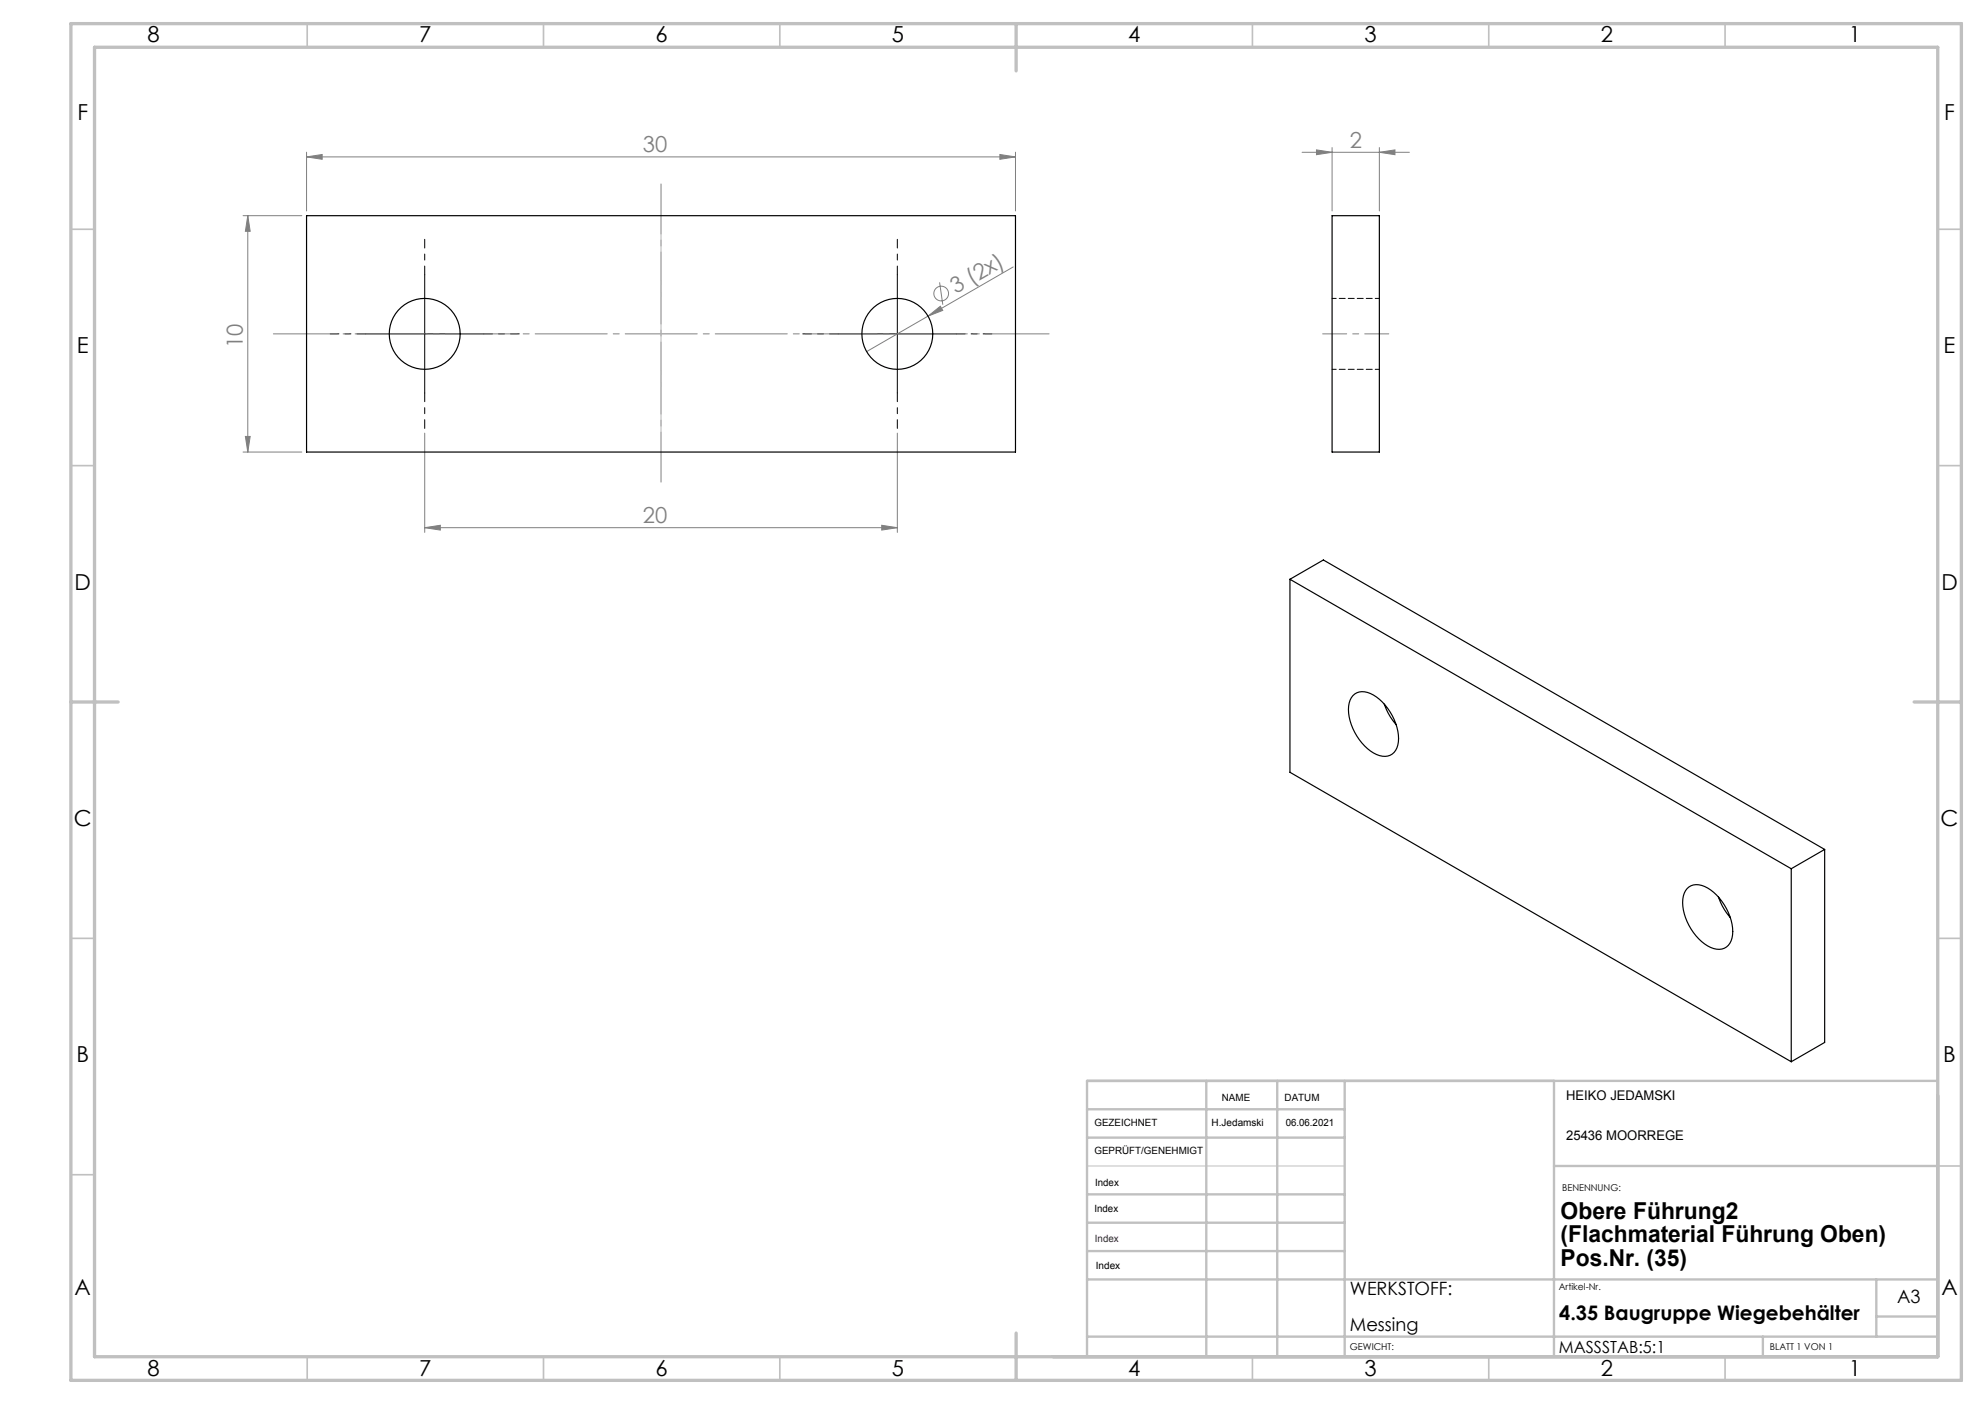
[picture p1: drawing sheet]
<svg xmlns="http://www.w3.org/2000/svg" width="420mm" height="297mm" viewBox="0 0 420 297" stroke-linecap="round" stroke-linejoin="round" font-family="sans-serif">
<g fill="none" stroke="#808080" stroke-width=".21">
<path d="M64.9 33.2l3.3-.5v1zM64.9 32.2v12.4M64.9 33.2h150M211.6 32.7l3.3 .5-3.3 .5zM214.9 32.2v12.4M275.5 32.2h22.7M278.6 31.7l3.3 .5-3.3 .5zM281.9 31.2v13.4M291.9 32.2l3.3-.5v1zM291.9 31.2v13.4M51.4 45.6h12.5M52.4 45.6v50"/>
<path d="M52.4 45.6l.5 3.3h-1zM198.8 59.7l.7 4.8M214.4 56.5l-31 17.9M196.4 66.9l2.6-2.1 .5 .9zM51.4 95.6h12.5M51.9 92.3h1l-.5 3.3zM89.9 91.6v21M189.9 91.6v21M89.9 111.6l3.3-.5v1zM89.9 111.6h100M186.6 111.1l3.3 .5-3.3 .5z"/>
<circle cx="199.1" cy="62.1" r="1.56"/>
</g>
<path d="M89.9 58.1v-7.5M189.9 58.1v-7.5M77.4 70.6h-7.5M102.4 70.6h7.5M177.4 70.6h-7.5M202.4 70.6h7.5M89.9 83.1v7.5M189.9 83.1v7.5" fill="none" stroke="#000" stroke-width=".21" stroke-dasharray="15.2 1.3 1.3 1.3" stroke-dashoffset="13.4"/>
<path d="M89.9 58.1v25M189.9 58.1v25M77.4 70.6h25M177.4 70.6h25" fill="none" stroke="#000" stroke-width=".21"/>
<path d="M293.9 70.6h-14" fill="none" stroke="#808080" stroke-width=".21" stroke-dasharray="15.2 1.3 1.3 1.3" stroke-dashoffset="10.1"/>
<path d="M139.9 102v-63.1" fill="none" stroke="#808080" stroke-width=".21" stroke-dasharray="15.2 1.3 1.3 1.3" stroke-dashoffset="4.7"/>
<path d="M222 70.6h-164.2" fill="none" stroke="#808080" stroke-width=".21" stroke-dasharray="15.2 1.3 1.3 1.3" stroke-dashoffset="1.8"/>
<path d="M230 246.7h54.5" fill="none" stroke="#c0c0c0" stroke-width=".21"/>
<path d="M139.9 45.6v50" fill="none" stroke="#c0c0c0" stroke-width=".25" stroke-dasharray="15.2 1.3 1.3 1.3" stroke-dashoffset="1.7"/>
<g fill="none" stroke="#c0c0c0" stroke-width=".35">
<path d="M65 5v5M115 5v5M165 5v5M265 5v5M315 5v5M365 5v5M15 48.5h5M410 48.5h5M15 98.5h5M410 98.5h5M15 198.5h5M410 198.5h5"/>
<path d="M15 248.5h5M410 246.7h5M65 287v5M115 287v5M165 287v5M265 287v5M315 287v5M365 287v5"/>
</g>
<g fill="none" stroke="#c0c0c0" stroke-width=".5">
<path d="M230 234.7h54.5M255.2 228.7v58.3M270.2 228.7v58.3M284.5 228.7v58.3M328.8 228.7v58.3M410 228.6l-180 .1v58.3M230 252.7h54.5M230 240.7h54.5M230 258.7h54.5M328.8 246.7h81.2M230 264.7h54.5M230 270.7h180"/>
<path d="M397 270.7v12.1M397 278.5h13M230 282.8h180M373 282.8v4.2"/>
</g>
<path d="M15 5h400v287h-400zM20 10h390v277h-390zM215 5v10M15 148.5h10M405 148.5h10M215 282v10" fill="none" stroke="#c0c0c0" stroke-width=".7"/>
<g fill="#808080">
<path d="M196.4 66.9l2.6-2.1 .5 .9z"/>
<path d="M211.6 32.7l3.3 .5-3.3 .5zM64.9 33.2l3.3-.5v1zM291.9 32.2l3.3-.5v1zM278.6 31.7l3.3 .5-3.3 .5z"/>
<path d="M89.9 111.6l3.3-.5v1zM186.6 111.1l3.3 .5-3.3 .5z"/>
<path d="M52.4 45.6l.5 3.3h-1zM51.9 92.3h1l-.5 3.3z"/>
</g>
<g fill="none" stroke="#000" stroke-width=".25">
<path d="M64.9 45.6h150v50h-150zM281.9 45.6h10v50h-10zM272.9 122.5l106.1 61.3M272.9 122.5v40.9l106.1 61.2M272.9 122.5l7.1-4 106.1 61.2M286.2 147.2a3.4 3.4 0 0 1 4.4-.2 11.5 11.5 0 0 1 5.3 9.9 3 3 0 0 1-4.6 2.7 11.1 11.1 0 0 1-5.8-10.9zM292.9 149l.8 1.8 1.7 2.5M386.1 179.7l-7.1 4.1M386.1 179.7v40.8l-7.1 4.1M357 188a3.4 3.4 0 0 1 4.3-.1 11.5 11.5 0 0 1 5.3 9.9 3 3 0 0 1-4.6 2.6 11.1 11.1 0 0 1-5.8-10.9zM363.6 189.8l1.3 2.7 1.2 1.6M379 183.8v40.8"/>
<circle cx="89.9" cy="70.6" r="7.5"/>
<circle cx="189.9" cy="70.6" r="7.5"/>
</g>
<path d="M281.9 78.1h10M291.9 63.1h-10" fill="none" stroke="#000" stroke-width=".21" stroke-dasharray="1.3 .6" stroke-dashoffset=".4"/>
<g font-size="4.9">
<text x="330.2" y="257.9">Obere Führung2</text>
<text x="330.2" y="262.8">(Flachmaterial Führung Oben)</text>
<text x="330.2" y="267.7">Pos.Nr. (35)</text>
</g>
<g font-size="4.7">
<text x="31.2" y="9">8</text>
<text x="88.7" y="9">7</text>
<text x="138.7" y="9">6</text>
<text x="188.7" y="9">5</text>
<text x="238.7" y="9">4</text>
<text x="288.7" y="9">3</text>
<text x="338.7" y="9">2</text>
<text x="391.2" y="9">1</text>
<text x="16.4" y="25.5">F</text>
<text x="411.4" y="25.5">F</text>
<text x="16.3" y="74.7">E</text>
<text x="411.3" y="74.7">E</text>
<text x="15.8" y="124.8">D</text>
<text x="410.8" y="124.8">D</text>
<text x="15.6" y="174.8">C</text>
<text x="410.6" y="174.8">C</text>
<text x="16.2" y="224.7">B</text>
<text x="411.2" y="224.7">B</text>
<text x="15.8" y="274">A</text>
<text x="410.8" y="274">A</text>
<text x="31.2" y="291">8</text>
<text x="88.7" y="291">7</text>
<text x="138.7" y="291">6</text>
<text x="188.7" y="291">5</text>
<text x="238.7" y="291">4</text>
<text x="288.7" y="291">3</text>
<text x="338.7" y="291">2</text>
<text x="391.2" y="291">1</text>
</g>
<g font-size="4.7" fill="#808080">
<text x="136" y="32.2">30</text>
<text x="285.6" y="31.2">2</text>
<text x="202.2" y="62.3" transform="rotate(-30 202.2 62.3)">3 (2x)</text>
<text x="51.4" y="73.7" transform="rotate(-90 51.4 73.7)">10</text>
<text x="136" y="110.6">20</text>
</g>
<text font-size="4.2" x="329.9" y="279.2">4.35 Baugruppe Wiegebehälter</text>
<g font-size="3.9">
<text x="285.6" y="273.9">WERKSTOFF:</text>
<text x="401.4" y="275.6">A3</text>
<text x="285.6" y="281.6">Messing</text>
</g>
<text font-size="3.5" x="329.9" y="286.3">MASSSTAB:5:1</text>
<g font-size="2.8">
<text x="331.4" y="232.7">HEIKO JEDAMSKI</text>
<text x="331.4" y="241.1">25436 MOORREGE</text>
</g>
<g font-size="2.1">
<text x="258.5" y="232.8">NAME</text>
<text x="271.8" y="232.9">DATUM</text>
<text x="231.6" y="238.2">GEZEICHNET</text>
<text x="256.4" y="238.2">H.Jedamski</text>
<text x="272" y="238.2">06.06.2021</text>
<text x="231.6" y="244.2">GEPRÜFT/GENEHMIGT</text>
<text x="231.7" y="250.8">Index</text>
<text x="231.6" y="256.4">Index</text>
<text x="231.9" y="268.5">Index</text>
</g>
<text font-size="2.1" fill="#400040" x="231.7" y="262.7">Index</text>
<g font-size="2">
<text x="330.5" y="251.9">BENENNUNG:</text>
<text x="329.8" y="272.9">Artikel-Nr.</text>
<text x="285.6" y="285.5">GEWICHT:</text>
<text x="374.5" y="285.6">BLATT 1 VON 1</text>
</g>
</svg>
